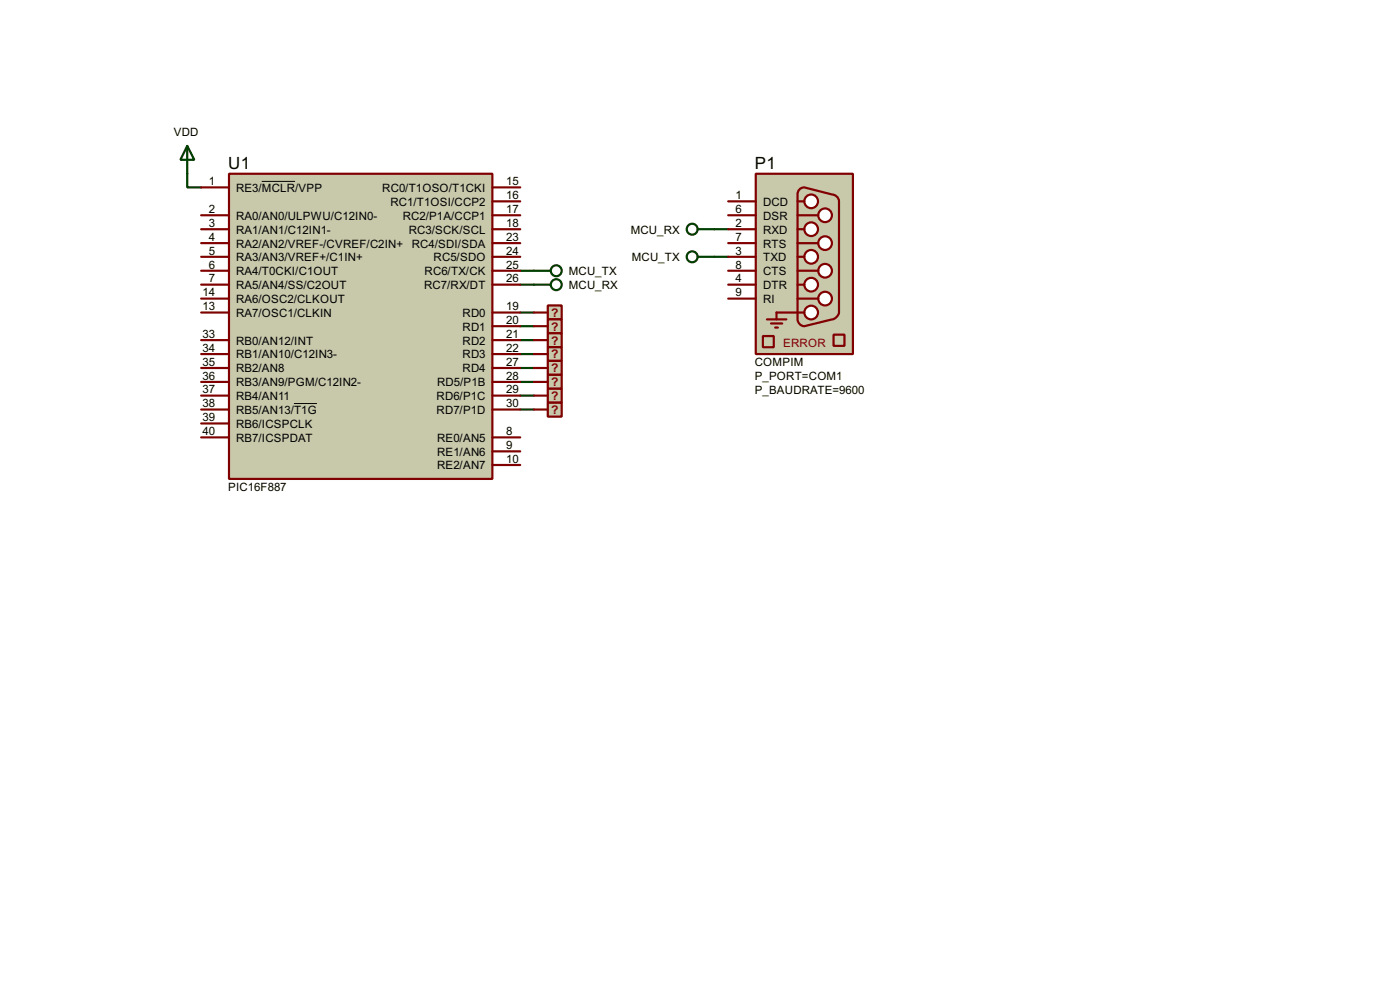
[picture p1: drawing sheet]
<svg xmlns="http://www.w3.org/2000/svg" width="256mm" height="180mm" viewBox="0 0 256 180" stroke-linecap="round" stroke-linejoin="round" font-family="sans-serif">
<g fill="none" stroke="#004000" stroke-width=".4">
<path d="M34.3 26.7l1.3 2.6h-2.5zM34.3 26.7v7.6h2.6M95.3 52.1h5.6M95.3 49.6h5.6M95.3 57.2h2.5M95.3 59.7h2.5M127.8 47h5.6M127.8 42h5.6M95.3 62.3h2.5M95.3 64.8h2.5M95.3 67.4h2.5M95.3 69.9h2.5"/>
<path d="M95.3 72.4h2.5M95.3 75h2.5"/>
<circle cx="101.9" cy="49.6" r="1"/>
<circle cx="101.9" cy="52.1" r="1"/>
<circle cx="126.8" cy="42" r="1"/>
<circle cx="126.8" cy="47" r="1"/>
</g>
<path d="M138.5 31.8h17.8v33h-17.8z" fill="#c8c8aa" stroke="#800000" stroke-width=".4"/>
<path d="M146.6 34.5l.8-.2 5.1 1.3a1.35 1.35 0 0 1 1.2 1.3v20.3a1.59 1.59 0 0 1-1.2 1.3l-5.1 1.2a1.33 1.33 0 0 1-1.3-1.2v-22.9l.1-.4z" fill-rule="evenodd" fill="#c8c8aa" stroke="#800000" stroke-width=".4"/>
<g fill="#feffff" stroke="#800000" stroke-width=".4">
<circle cx="148.6" cy="36.9" r="1.25"/>
<circle cx="151.1" cy="39.4" r="1.25"/>
<circle cx="148.6" cy="42" r="1.25"/>
<circle cx="151.1" cy="44.5" r="1.25"/>
<circle cx="148.6" cy="47" r="1.25"/>
<circle cx="151.1" cy="49.6" r="1.25"/>
<circle cx="148.6" cy="52.1" r="1.25"/>
<circle cx="151.1" cy="54.7" r="1.25"/>
<circle cx="148.6" cy="57.2" r="1.25"/>
</g>
<path d="M146.1 36.9h1.3M146.1 39.4h3.8M140.5 58.5h3.6M141.3 59.2h2M142 60h.5M146.1 42h1.3M146.1 44.5h3.8M146.1 47h1.3M146.1 49.6h3.8M146.1 52.1h1.3M146.1 54.7h3.8M147.4 57.2h-5.1v1.3" fill="none" stroke="#800000" stroke-width=".4"/>
<g fill="#c8c8aa" stroke="#800000" stroke-width=".4">
<path d="M152.7 61.3h2v2h-2z"/>
<path d="M139.8 61.5h2v2.1h-2z"/>
</g>
<path d="M133.4 39.4h5.1M133.4 36.9h5.1M133.4 47h5.1M133.4 42h5.1M133.4 49.6h5.1M133.4 44.5h5.1M133.4 52.1h5.1M133.4 54.7h5.1" fill="none" stroke="#800000" stroke-width=".4"/>
<path d="M100.4 55.9h2.5v2.6h-2.5z" fill="#c8c8aa" stroke="#800000" stroke-width=".4"/>
<path d="M97.8 57.2h2.6" fill="none" stroke="#800000" stroke-width=".4"/>
<path d="M100.4 58.5h2.5v2.5h-2.5z" fill="#c8c8aa" stroke="#800000" stroke-width=".4"/>
<path d="M97.8 59.7h2.6" fill="none" stroke="#800000" stroke-width=".4"/>
<path d="M100.4 61h2.5v2.6h-2.5z" fill="#c8c8aa" stroke="#800000" stroke-width=".4"/>
<path d="M97.8 62.3h2.6" fill="none" stroke="#800000" stroke-width=".4"/>
<path d="M100.4 63.6h2.5v2.5h-2.5z" fill="#c8c8aa" stroke="#800000" stroke-width=".4"/>
<path d="M97.8 64.8h2.6" fill="none" stroke="#800000" stroke-width=".4"/>
<path d="M100.4 66.1h2.5v2.5h-2.5z" fill="#c8c8aa" stroke="#800000" stroke-width=".4"/>
<path d="M97.8 67.4h2.6" fill="none" stroke="#800000" stroke-width=".4"/>
<path d="M100.4 68.6h2.5v2.6h-2.5z" fill="#c8c8aa" stroke="#800000" stroke-width=".4"/>
<path d="M97.8 69.9h2.6" fill="none" stroke="#800000" stroke-width=".4"/>
<path d="M100.4 71.2h2.5v2.5h-2.5z" fill="#c8c8aa" stroke="#800000" stroke-width=".4"/>
<path d="M97.8 72.4h2.6" fill="none" stroke="#800000" stroke-width=".4"/>
<path d="M100.4 73.7h2.5v2.6h-2.5z" fill="#c8c8aa" stroke="#800000" stroke-width=".4"/>
<path d="M97.8 75h2.6" fill="none" stroke="#800000" stroke-width=".4"/>
<path d="M42 31.8h48.2v55.9h-48.2z" fill="#c8c8aa" stroke="#800000" stroke-width=".4"/>
<g fill="none" stroke="#800000" stroke-width=".4">
<path d="M36.9 34.3h5.1M36.9 39.4h5.1M90.2 34.3h5.1M90.2 39.4h5.1M90.2 36.9h5.1M36.9 42h5.1M36.9 44.5h5.1M36.9 49.6h5.1M36.9 52.1h5.1M36.9 57.2h5.1M36.9 54.7h5.1M36.9 47h5.1"/>
<path d="M90.2 42h5.1M90.2 44.5h5.1M90.2 49.6h5.1M90.2 52.1h5.1M90.2 57.2h5.1M90.2 47h5.1M90.2 59.7h5.1M36.9 62.3h5.1M36.9 64.8h5.1M36.9 67.4h5.1M36.9 69.9h5.1M36.9 72.4h5.1"/>
<path d="M36.9 75h5.1M36.9 77.5h5.1M90.2 62.3h5.1M90.2 64.8h5.1M90.2 67.4h5.1M90.2 69.9h5.1M90.2 72.4h5.1M90.2 75h5.1M36.9 80.1h5.1M90.2 80.1h5.1M90.2 85.1h5.1M90.2 82.6h5.1"/>
</g>
<path d="M48 33.2h6.1M53.9 73.9h4.2" fill="none" stroke="#000" stroke-width=".18"/>
<g font-size="3.5">
<text x="41.8" y="31">U1</text>
<text x="138.3" y="31">P1</text>
</g>
<g font-size="2.5" fill="#800000">
<text x="101" y="58">?</text>
<text x="101" y="60.5">?</text>
<text x="101" y="63.1">?</text>
<text x="101" y="65.6">?</text>
<text x="101" y="68.1">?</text>
<text x="101" y="70.7">?</text>
<text x="101" y="73.2">?</text>
<text x="101" y="75.8">?</text>
</g>
<g font-size="2.4">
<text x="31.8" y="25">VDD</text>
<text x="38.3" y="33.9">1</text>
<text x="43.2" y="35.1">RE3/MCLR/VPP</text>
<text x="70" y="35.1">RC0/T1OSO/T1CKI</text>
<text x="92.8" y="33.9">15</text>
<text x="38.3" y="41.6">3</text>
<text x="38.3" y="39">2</text>
<text x="43.2" y="40.2">RA0/AN0/ULPWU/C12IN0-</text>
<text x="71.5" y="37.7">RC1/T1OSI/CCP2</text>
<text x="73.8" y="40.2">RC2/P1A/CCP1</text>
<text x="92.8" y="41.6">18</text>
<text x="92.8" y="39">17</text>
<text x="92.8" y="36.5">16</text>
<text x="134.8" y="41.6">2</text>
<text x="134.8" y="39">6</text>
<text x="134.8" y="36.5">1</text>
<text x="139.8" y="40.2">DSR</text>
<text x="139.8" y="37.7">DCD</text>
<text x="38.3" y="44.1">4</text>
<text x="38.3" y="46.6">5</text>
<text x="43.2" y="42.7">RA1/AN1/C12IN1-</text>
<text x="43.2" y="45.3">RA2/AN2/VREF-/CVREF/C2IN+ RC4/SDI/SDA</text>
<text x="43.2" y="47.8">RA3/AN3/VREF+/C1IN+</text>
<text x="74.9" y="42.7">RC3/SCK/SCL</text>
<text x="79.4" y="47.8">RC5/SDO</text>
<text x="92.8" y="44.1">23</text>
<text x="92.8" y="46.6">24</text>
<text x="115.5" y="42.7">MCU_RX</text>
<text x="115.7" y="47.8">MCU_TX</text>
<text x="134.8" y="46.6">3</text>
<text x="134.8" y="44.1">7</text>
<text x="139.8" y="47.8">TXD</text>
<text x="139.8" y="42.7">RXD</text>
<text x="139.8" y="45.3">RTS</text>
<text x="38.3" y="49.2">6</text>
<text x="38.3" y="51.7">7</text>
<text x="43.2" y="50.4">RA4/T0CKI/C1OUT</text>
<text x="43.2" y="52.9">RA5/AN4/SS/C2OUT</text>
<text x="77.7" y="52.9">RC7/RX/DT</text>
<text x="77.8" y="50.4">RC6/TX/CK</text>
<text x="92.8" y="51.7">26</text>
<text x="92.8" y="49.2">25</text>
<text x="104.2" y="50.4">MCU_TX</text>
<text x="104.2" y="52.9">MCU_RX</text>
<text x="134.8" y="49.2">8</text>
<text x="134.8" y="51.7">4</text>
<text x="139.8" y="50.4">CTS</text>
<text x="139.8" y="52.9">DTR</text>
<text x="37.1" y="56.8">13</text>
<text x="37.1" y="54.3">14</text>
<text x="43.2" y="58">RA7/OSC1/CLKIN</text>
<text x="43.2" y="55.4">RA6/OSC2/CLKOUT</text>
<text x="84.7" y="58">RD0</text>
<text x="92.8" y="59.3">20</text>
<text x="92.8" y="56.8">19</text>
<text x="134.8" y="54.3">9</text>
<text x="139.8" y="55.4">RI</text>
<text x="37.1" y="61.9">33</text>
<text x="37.1" y="64.4">34</text>
<text x="43.2" y="63.1">RB0/AN12/INT</text>
<text x="43.2" y="65.6">RB1/AN10/C12IN3-</text>
<text x="84.7" y="65.6">RD3</text>
<text x="84.7" y="63.1">RD2</text>
<text x="84.7" y="60.5">RD1</text>
<text x="92.8" y="64.4">22</text>
<text x="92.8" y="61.9">21</text>
<text x="37.1" y="67">35</text>
<text x="37.1" y="72">37</text>
<text x="37.1" y="69.5">36</text>
<text x="43.2" y="68.1">RB2/AN8</text>
<text x="43.2" y="70.7">RB3/AN9/PGM/C12IN2-</text>
<text x="80.1" y="70.7">RD5/P1B</text>
<text x="84.7" y="68.1">RD4</text>
<text x="92.8" y="69.5">28</text>
<text x="92.8" y="72">29</text>
<text x="92.8" y="67">27</text>
<text x="138.3" y="67">COMPIM</text>
<text x="138.3" y="69.5">P_PORT=COM1</text>
<text x="37.1" y="77.1">39</text>
<text x="37.1" y="74.6">38</text>
<text x="43.2" y="75.8">RB5/AN13/T1G</text>
<text x="43.2" y="73.2">RB4/AN11</text>
<text x="80" y="73.2">RD6/P1C</text>
<text x="80" y="75.8">RD7/P1D</text>
<text x="92.8" y="74.6">30</text>
<text x="138.3" y="72.1">P_BAUDRATE=9600</text>
<text x="37.1" y="79.7">40</text>
<text x="43.2" y="80.8">RB7/ICSPDAT</text>
<text x="43.2" y="78.3">RB6/ICSPCLK</text>
<text x="80.1" y="83.4">RE1/AN6</text>
<text x="80.1" y="80.8">RE0/AN5</text>
<text x="92.8" y="82.2">9</text>
<text x="92.8" y="79.7">8</text>
<text x="41.8" y="89.9">PIC16F887</text>
<text x="80.1" y="85.9">RE2/AN7</text>
<text x="92.8" y="84.7">10</text>
</g>
<text font-size="2.4" fill="#800000" x="143.5" y="63.5">ERROR</text>
</svg>
